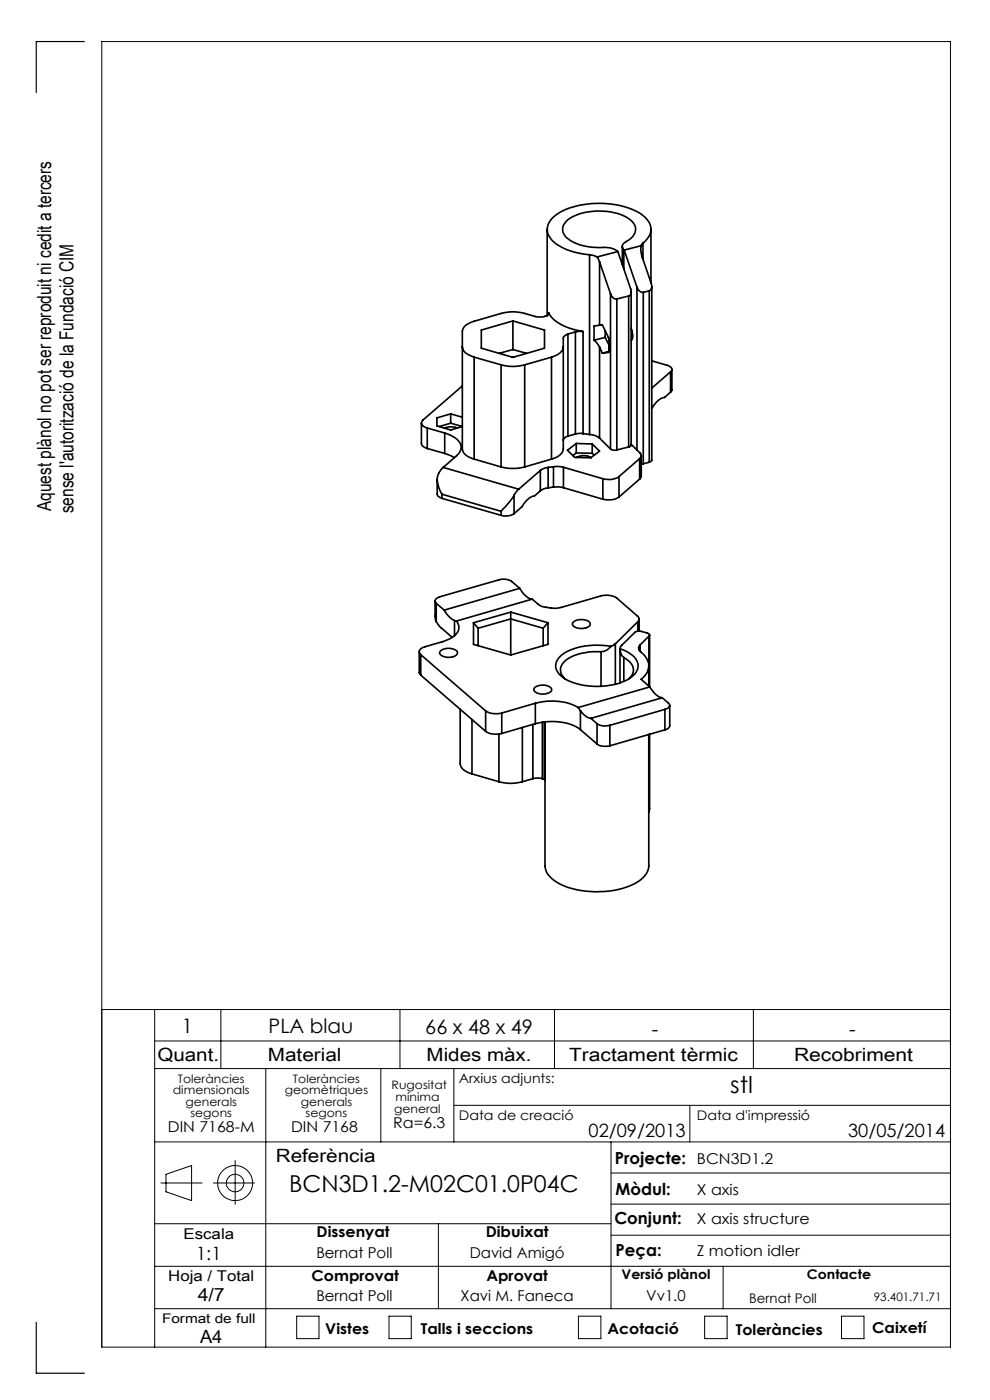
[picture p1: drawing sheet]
<svg xmlns="http://www.w3.org/2000/svg" width="210mm" height="297mm" viewBox="0 0 210 297" stroke-linecap="round" stroke-linejoin="round" font-family="sans-serif">
<g fill="none" stroke="#000" stroke-width=".21">
<path d="M21.6 214.2h180M32.8 214.2v71.6M46.8 214.2v12.5M84.8 214.2v12.5M117.6 214.2v12.5M159.8 214.2v12.5M32.8 220.8h168.8M32.8 226.7h168.8M56.4 226.7v59.1M80.8 226.7v15.5M96.3 226.7v15.5M96.3 234.5h105.3"/>
<path d="M146.3 234.5v7.7M32.8 259.6h96.8M32.8 242.2h168.8M34.1 251h8.8M35.2 249.1l5.4-1.8v7.4l-5.4-1.9zM45.3 251h8.7M49.9 246.2v9.3M93 259.6v18M129.6 242.2v35.4M129.6 255.4h72M129.6 248.8h72M32.8 277.6h168.8"/>
<path d="M32.8 268.6h168.8M62.9 279.2h4.8v4.8h-4.8zM82.5 279.2h4.7v4.8h-4.7zM122.7 279.2h4.8v4.8h-4.8zM129.6 262h72M149.5 279.2h4.7v4.8h-4.7zM153.4 268.6v9M178.5 279.2h4.8v4.8h-4.8zM21.6 285.8h180v-277h-180v277"/>
<circle cx="49.9" cy="251" r="3.7"/>
<circle cx="49.9" cy="251" r="1.86"/>
</g>
<path d="M17.9 8.8h-10.2v10.8M7.7 280.5v10.8h10.2" fill="none" stroke="#000" stroke-width=".25"/>
<g fill="none" stroke="#000" stroke-width=".35">
<path d="M116.1 48.6v18.4M125.1 54l1.6 .5M125.1 54v38.2M126.7 54.5l.5 1.1M127.2 55.6l2.3 6.7M127.2 55.6v13.4M131.1 53.4l2.7 7.9a1.08 1.08 0 0 1-.5 1.5M131.1 53.4l-4.4 1.1M132 52.3v3.8M132.3 53a1.01 1.01 0 0 1 .5-1.7 2.8 2.8 0 0 0 1.8-3.6 6.9 6.9 0 0 0-5.2-2.8 12.4 12.4 0 0 0-9 1.7 2.38 2.38 0 0 0 .2 4.1 11.9 11.9 0 0 0 7.8 1.8 4.1 4.1 0 0 1 2.7 .9M132.3 53l.1 .1M132.3 53v4"/>
<path d="M132.4 53.1l2.7 7.8M136 52.1l.1 1.9 2 6.1a1.13 1.13 0 0 1-.4 1.6M136 52.1l-3.6 1M136.4 51.6a3.4 3.4 0 0 0 1.3-4.5 10.1 10.1 0 0 0-6.9-3.6 19.1 19.1 0 0 0-12.2 1.7 4 4 0 0 0-2.4 4.3 7.8 7.8 0 0 0 5.9 4l3 .5M136.4 51.6l-.4 .5M136.4 51.6v3.4M138.1 48.6v11.4M98.1 73.6v.3a2.96 2.96 0 0 0 2.5 1.9M100.6 75.8l5.7 1.6M100.6 75.8v21.6M102.1 70l6.7-1.9 6.7 1.9v3.9l-6.7 1.9-6.7-1.9zM106.3 77.4a9.1 9.1 0 0 0 5 0"/>
<path d="M106.3 77.4v21.7M108.6 75.8h.4M108.8 74.2l-2.9 .8M108.8 74.2l2.9 .8M108.8 68.1v6.1M111.3 77.4v21.7M116.4 66.4v.3l-.3 .3-1.6 .3-.8-.1-2.4-.7a9.1 9.1 0 0 0-5 0l-5.7 1.7a2.78 2.78 0 0 0-2.5 2.1v24.9a2.88 2.88 0 0 0 2.5 2.2M116.4 66.4a8.5 8.5 0 0 0 6.3 3.7l1 .2M116.4 66.4v.3M117 75.8l-5.7 1.6M117 75.8v21.6M119.5 73.6a2.86 2.86 0 0 1-2.5 2.2"/>
<path d="M120.5 70.9a1.27 1.27 0 0 0-1 .9v23.4a2.88 2.88 0 0 1-2.5 2.2M120.5 70.9v21.6M122.1 70.4l-1.6 .5M122.1 70.4v21.7M123.7 70.3l-1.6 .1M123.7 70.3v21.7M126 72.2l1.2 1.4M127.2 69l-1.2 .2v3M127.2 73.6v19.4M127.2 73.6l.6 1.3M127.2 69l.6-.1 1.4 2.9v3l-1.4 .1M128.4 71.6l.8 1.6"/>
<path d="M128.4 70.2v1.4M128.4 71.6l-2.4 .6M129 71.6l.2 .3M129.2 74.6l-1.4 .3M129.5 62.3a1.34 1.34 0 0 0 1.3 1.1M129.5 62.3v32.9M130.8 63.4v32.1M133.3 62.8l-2.5 .6M133.3 62.8v32M133.9 61.9v32.5l-.1 .2-.5 .2M133.9 69.6a2.33 2.33 0 0 1 0 2.6M135.1 60.9a1.44 1.44 0 0 0 1.4 1.1"/>
<path d="M135.1 60.9v34.6M136.5 62v36.4M137.7 61.7l-1.2 .3M137.7 61.7v36.4M138.3 76.5l3.6 1.1 .6 .5a.56 .56 0 0 1-.3 .8M138.3 60.8v36.9l-.6 .4M142.2 78.9l-3.9 3.4M142.2 78.9v4.3M142.5 78.3v4.5l-.3 .4M89.4 89.7v4.5l.2 .4 1 .5M90.6 90.8l3.7 1.1M90.6 90.8v4.3"/>
<path d="M90.6 95.1l3.7 1.1M94 99.2l-.4 .4a3.5 3.5 0 0 0-.5 3.8l.6 1.4M94 99.2l16 4.6M94.3 90.8a3.3 3.3 0 0 1 2.6 0M94.3 91.9a4.4 4.4 0 0 1 3.5 2.7 2.21 2.21 0 0 1-.9 2.1l-2.9 2.5M94.3 96.2l2.1 .9M94.3 91.9v4.3M95.6 87.8l2.5 .7M95.6 87.8l-2.9 .8v1.7l2.9 .9 2.5-.7-2.5-.7M95.6 89.8l-2.4 .7M95.6 87.8v2M98.1 81.9l-8.6 7.4a.9 .9 0 0 0 .7 1.4l.4 .1"/>
<path d="M100.6 97.4l5.7 1.7M106.3 99.1a10 10 0 0 0 5 0M114.6 99.8l-4.6 4M114.6 99.8v4.3M116.3 99.2l-.8 .1-.9 .5M116.3 99.2v4.3M117 97.4l-5.7 1.7M117.4 99h.8l1.3 .1M117.4 99l-1.1 .2M117.4 99v4.3M119.5 99.1l8.4 2.5M119.5 99.1v4.4"/>
<path d="M120.5 92.5a1.14 1.14 0 0 0-1 .9M122.1 92.1l-1.6 .4M122.2 97a3.2 3.2 0 0 1 3.2 .1M122.2 94.1l-1.8 1.4 1.5 1.5 3.4 .1 1.9-1.4-1.6-1.5M122.2 94.1l3.4 .1M122.2 96.1l-.7 .6M122.2 96.1l3.4 .1M122.2 94.1v2M123.7 92l-1.6 .1M123.7 92l1.4 .2M125.1 92.2a3.4 3.4 0 0 1 2.1 .8M125.6 96.2l.4 .4"/>
<path d="M125.6 94.2v2M127.2 93l2.3 2.2M129.5 95.2l.8 .3h.5M133.3 94.8l-2.5 .7M133.9 94.3l1.8 1.8a.73 .73 0 0 1 0 1.2M135.7 97.3l-4.4 3.8M135.7 97.3v4.3M136 96.7v4.3l-.3 .6M136.5 98.4h-.5M137.7 98.1l-1.2 .3M142.2 83.2l-1.2 1.1a4.1 4.1 0 0 0-2.7 2.4M92.7 101.7v3.2l.3 .4 .7 .4"/>
<path d="M93.7 104.8l12.6 3.7M93.7 104.8v.9M93.7 105.7l12.6 3.6M106.3 108.5v.8M109 105.1l-.9 1.3-1.8 2.1M109 109a3.4 3.4 0 0 1-2.7 .3M109 105.1v3.9M110 103.8l-1 1.3M114.6 104.1l-1.3 1.1a4.1 4.1 0 0 0-2.6 2.3l-1.7 1.5M116.3 103.5l-1 .2-.7 .4M117.4 103.3h1.1l1 .2M117.4 103.3l-1.1 .2"/>
<path d="M119.5 103.5l8.4 2.4M127.9 101.6v4.3M131.3 101.1a4 4 0 0 1-3.4 .5M131.3 105.4a4.3 4.3 0 0 1-3.4 .5M131.3 101.1v4.3M135.7 101.6l-4.4 3.8M88.9 138.3v4.5l.4 .4M89.3 138.9l13.7 11.9M89.3 138.9v4.3M92.3 127.5v3.4l.2 1M92.5 131.9l.9 1.2 2.5 2.1M92.5 128l1.7 1.4"/>
<path d="M92.5 128v3.9M93.4 138.1a2.86 2.86 0 0 1 3.6 .1v.2a1.76 1.76 0 0 1-2.1 1l-1.1-.3a.66 .66 0 0 1-.4-1zM94.2 129.4a5.2 5.2 0 0 0 2.2 2.3M96.4 131.7l.4 .1M96.4 131.7v3.1M96.8 131.8a2.07 2.07 0 0 1-.5 3.2l-1.8 .9-5.1 1.6a.8 .8 0 0 0-.1 1.4M100.4 132.1v4.6l7.9 2.3M100.4 132.1l1 1.2M101.4 133.3v3.7M101.4 133.3l6.9-2 6.9 2M108.3 129.9l7.9 2.2M108.3 129.9l-7.9 2.2"/>
<path d="M108.3 129.9v9.1M110.2 124.8a4.1 4.1 0 0 0 2.7 2.3M110.2 124.8l-1.7-1.4a3.3 3.3 0 0 0-2.7-.4l-12.5 3.6-.6 .3-.3 .3-.1 .4 .2 .4M110.2 124.8l-16 4.6M112.9 127.1l2 1.5 2 .4h1.1l9.4-2.6a4.3 4.3 0 0 1 3.4 .5l4.4 3.8a.73 .73 0 0 1 .1 1.2M112.9 127.1l-16.1 4.7M115.2 133.3v3.7M116.2 132.1v4.6l-7.9 2.3M116.2 132.1l-1 1.2M121.5 132a2.86 2.86 0 0 1 3.6 .1 .82 .82 0 0 1-.9 1.1 2.45 2.45 0 0 1-2.8-.7zM127.5 138.3a11.1 11.1 0 0 0-7.8 2.1 2.33 2.33 0 0 0 .2 3.7M127.5 138.3v7.3"/>
<path d="M129.6 137.1a14.3 14.3 0 0 0-10.5 1.9 2.73 2.73 0 0 0 .4 4.8 14.6 14.6 0 0 0 14.3 0 2.82 2.82 0 0 0 1.6-2.7 2.82 2.82 0 0 0-1.9-2.5l-2-1M129.6 137.1a2.6 2.6 0 0 1-2.1 1.2M130.5 136.6l-.9 .5M130.5 136.6v8.6M131.5 137.6l.4 1.5 .4 .4M131.5 137.6v7.3M132.3 139.5a2.82 2.82 0 0 1 1.8 3.6l-.8 1M132.3 139.5v5.1M135.3 131.9l-4.8 4.7M135.3 131.9v2M135.6 131.3v2.6M135.8 136.8a.91 .91 0 0 0 .1 1.5 3.4 3.4 0 0 1 .1 5.8l1.8 1.6"/>
<path d="M135.8 136.8v1.4M137.7 134.9a.43 .43 0 0 0 0-.5 .43 .43 0 0 0-.5-.1l-1.4-.4-1 .2-3.1 3-.2 .5M137.7 134.9l-1.9 1.9M137.7 134.9v10.7M137.8 134.7v11M89.3 143.2l13.7 11.9M97.6 150.5v11.5a2.88 2.88 0 0 0 2.5 2.2M100.1 152.6v11.6M103 150.8a4.3 4.3 0 0 0 3.4 .5M103 155.1a4.3 4.3 0 0 0 3.4 .5M103 150.8v4.3M105.8 155.7v10.1"/>
<path d="M106.4 151.3v4.3M110.8 154.3v11.5M113 153.7v11.5M113.3 145.9a2.61 2.61 0 0 1 3.7 .3 1.26 1.26 0 0 1-1.3 1 2.19 2.19 0 0 1-2.5-.8zM113.6 149.2a12.2 12.2 0 0 1 9 .9M113.6 153.5a12.3 12.3 0 0 1 9.1 .9l.4 .4M113.6 149.2l-7.2 2.1M113.6 149.2v4.3M113.6 153.5l-7.2 2.1M115 153.2v12M115.5 153.1v12.2M115.6 153.1v30.6a4.2 4.2 0 0 0 2.5 3.5 19.1 19.1 0 0 0 14.1 1.2 7.7 7.7 0 0 0 5.2-3.7l.2-1v-27.9"/>
<path d="M122.6 150.1l.5 .7M123.1 150.8a3.5 3.5 0 0 0 2.2 1.6M123.1 150.8v4M123.1 154.8l3.5 3M125.3 152.4l1.3 1.1M126.6 153.5a3.3 3.3 0 0 0 2.8 .4M126.6 157.8a3.4 3.4 0 0 0 2.8 .4M126.6 153.5v4.3M129.4 153.9v4.3M137.6 141.2v4.3M137.7 155.8v16.4M137.8 155.8l-.1 16.4"/>
<path d="M137.8 145.7a4.1 4.1 0 0 0 2.7 2.3M137.8 145.7l-15.2 4.4M140.5 148l1.5 1.3a.84 .84 0 0 1-1 1.2M140.5 148l-15.2 4.4M141 150.5l-11.6 3.4M141 150.5v4.3M141 154.8l-11.6 3.4M142.1 149.6v4.4l-.5 .6-.6 .2M100.1 164.2l5.7 1.6M105.8 165.8a8.9 8.9 0 0 0 5 0M113 165.2l.8-.1 1.2 .1M113 165.2l-2.2 .6"/>
<path d="M115 165.2l.5 .1M115.5 165.3l.1 .1M137.7 172.2l-.1 .2"/>
</g>
<g font-size="4.9">
<text x="154.9" y="231.8">stl</text>
<text x="61.3" y="253">BCN3D1.2-M02C01.0P04C</text>
</g>
<g font-size="4.2">
<text x="38.6" y="219">1</text>
<text x="57" y="219.2">PLA blau</text>
<text x="90.2" y="219.4">66 x 48 x 49</text>
<text x="138.3" y="219.7">-</text>
<text x="180.1" y="219.7">-</text>
</g>
<g font-size="4.1">
<text x="10.9" y="108.4" transform="rotate(-90 10.9 108.4)">Aquest plànol no pot ser reproduit ni cedit a tercers</text>
<text x="15.6" y="108.9" transform="rotate(-90 15.6 108.9)">sense l'autorització de la Fundació CIM</text>
</g>
<g font-size="3.9">
<text x="33.4" y="225">Quant.</text>
<text x="56.8" y="225">Material</text>
<text x="90.5" y="225">Mides màx.</text>
<text x="120.7" y="225">Tractament tèrmic</text>
<text x="168.4" y="225">Recobriment</text>
<text x="124.8" y="241.3">02/09/2013</text>
<text x="179.9" y="241.3">30/05/2014</text>
<text x="58.5" y="246.5">Referència</text>
<text x="41.6" y="267.2">1:1</text>
<text x="41.9" y="276.1">4/7</text>
<text x="42.4" y="284.9">A4</text>
</g>
<g font-size="3.5">
<text x="130.5" y="246.8">Projecte:</text>
<text x="130.6" y="253.4">Mòdul:</text>
<text x="130.3" y="259.8">Conjunt:</text>
<text x="130.6" y="266.4">Peça:</text>
</g>
<g font-size="3.2">
<text x="83.4" y="239.3">Ra=6.3</text>
<text x="35.6" y="240.1">DIN 7168-M</text>
<text x="61.7" y="240.1">DIN 7168</text>
<text x="147.8" y="246.8">BCN3D1.2</text>
<text x="147.8" y="253.4">X axis</text>
<text x="38.9" y="262.9">Escala</text>
<text x="67.2" y="262.5">Dissenyat</text>
<text x="103" y="262.5">Dibuixat</text>
<text x="147.8" y="259.8">X axis structure</text>
<text x="67.1" y="266.8">Bernat Poll</text>
<text x="99.6" y="266.8">David Amigó</text>
<text x="147.8" y="266.4">Z motion idler</text>
<text x="35.7" y="271.7">Hoja / Total</text>
<text x="66.1" y="271.7">Comprovat</text>
<text x="103.2" y="271.7">Aprovat</text>
<text x="67.1" y="276.1">Bernat Poll</text>
<text x="97.7" y="276.1">Xavi M. Faneca</text>
<text x="137.1" y="276.1">Vv1.0</text>
<text x="69" y="283.1">Vistes</text>
<text x="89.3" y="283.1">Talls i seccions</text>
<text x="128.8" y="283.1">Acotació</text>
<text x="156.1" y="283.2">Toleràncies</text>
<text x="185" y="282.8">Caixetí</text>
</g>
<g font-size="2.8">
<text x="97.3" y="229.6">Arxius adjunts:</text>
<text x="97.3" y="237.7">Data de creació</text>
<text x="147.8" y="237.7">Data d'impressió</text>
<text x="131.8" y="271.4">Versió plànol</text>
<text x="171.2" y="271.4">Contacte</text>
<text x="34.4" y="280.7">Format de full</text>
<text x="158.9" y="276.3">Bernat Poll</text>
</g>
<g font-size="2.5">
<text x="36.7" y="232.1">dimensionals</text>
<text x="37.7" y="229.6">Toleràncies</text>
<text x="60.4" y="232.1">geomètriques</text>
<text x="62.1" y="229.6">Toleràncies</text>
<text x="83.1" y="231">Rugositat</text>
<text x="83.9" y="233.5">mínima</text>
<text x="39.4" y="234.6">generals</text>
<text x="40.4" y="237.1">segons</text>
<text x="63.8" y="234.6">generals</text>
<text x="64.8" y="237.1">segons</text>
<text x="83.6" y="236.2">general</text>
<text x="185.4" y="276.1">93.401.71.71</text>
</g>
</svg>
